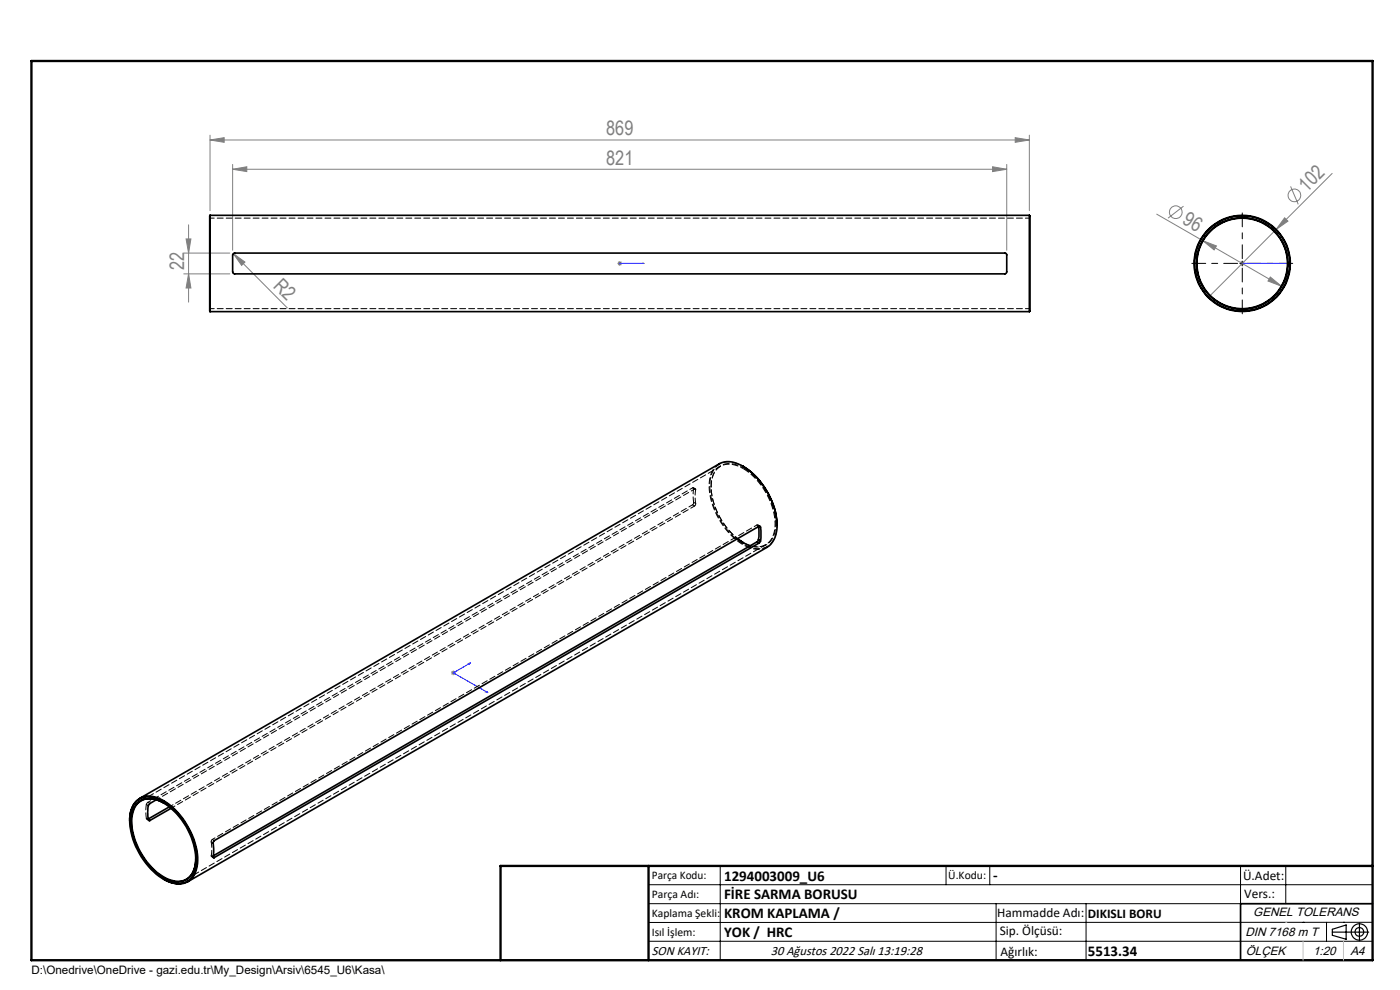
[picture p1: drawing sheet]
<svg xmlns="http://www.w3.org/2000/svg" width="297mm" height="210mm" viewBox="0 0 297 210" stroke-linecap="round" stroke-linejoin="round" font-family="sans-serif">
<g fill="none" stroke="#808080" stroke-width=".21">
<path d="M44.6 29.7l3-.5v1zM44.6 28.7v16M44.6 29.7h173.8M49.4 35.9l3-.5v1zM49.4 34.9v18.2M49.4 35.9h164.2M210.6 35.4l3 .5-3 .5zM213.6 34.9v18.2M215.4 29.2l3 .5-3 .5zM218.4 28.7v16M273.8 39.5l1.6 3.8M282.6 36.8l-26.3 26.3"/>
<path d="M39 53.7h9.8M39 58.1h9.8M39.5 50.7h1l-.5 3zM40 47.7v16.4M40 58.1l.5 3h-1zM49.5 53.8l2.5 1.8-.7 .7zM49.5 53.8l11.5 11.5M131 55.9h1M131.1 55.5l.7 .7M131.5 55.4v1M131.8 55.5l-.7 .7M245.4 45.4l26.5 15.3"/>
<path d="M251.1 43.7l-3.3 2.6M255.2 51.1l2.9 1.1-.5 .8zM263 55.9h1M263.2 55.5l.7 .7M263.5 55.4v1M269.5 58.8l2.4 1.9-2.9-1.1zM272.5 46.2l.7 .7-2.5 1.8zM95.7 142.7h1M95.8 142.4l.7 .7M96.2 142.2v1M96.5 142.4l-.7 .7"/>
<circle cx="249.4" cy="45" r="1.34"/>
<circle cx="274.6" cy="41.4" r="1.35"/>
</g>
<g fill="none" stroke="#000" stroke-width=".25">
<path d="M282.6 197.7h7.8M282.6 197.1l3-.9v3l-3-.8zM288.4 195.8v3.8M106.2 203.7h185"/>
<circle cx="288.4" cy="197.7" r="1.74"/>
<circle cx="288.4" cy="197.7" r=".93"/>
</g>
<path d="M131.3 55.9h.3zM131.5 55.9h.1M131.5 55.9h5.1M136.6 55.9h-.5h.5M263.4 55.9h.3zM263.5 55.9h.1M263.5 55.9h10.4M273.9 55.9h-.5h.5M99.4 140.7l.4-.1-.2 .3zM99.8 140.6l-3.6 2.1 7.3 4.2M103 146.8l.2-.1 .3 .2z" fill="none" stroke="#00f" stroke-width=".21"/>
<path d="M262.5 55.9h-9.7M263.5 54.9v-9.7M263.5 56.9v9.7M264.5 55.9h9.7" fill="none" stroke="#000" stroke-width=".21" stroke-dasharray="15.2 1.3 1.3 1.3" stroke-dashoffset="12.3"/>
<g fill="none" stroke="#000" stroke-width=".21">
<path d="M263 55.9h1M263.5 55.4v1M137.6 187.7h153.6M137.6 191.7h153.6M137.6 199.7h153.6M152.8 183.7v20M200.7 183.7v4M210 183.7v4M211.3 191.7v12M230.4 191.7v12M263.2 183.7v20M272.8 183.7v8"/>
<path d="M276.4 195.6h.1M281.4 195.6v4.1M285 195.6h.1M291.2 195.6l-153.6 .1"/>
</g>
<path d="M291.2 191.7h-28v12" fill="none" stroke="#000" stroke-width=".35"/>
<path d="M6.7 12.9h284.5v190.8h-284.5zM137.6 183.7v20M291.2 183.7h-185v20" fill="none" stroke="#000" stroke-width=".5"/>
<path d="M276.4 199.7v4M285 199.7v4" fill="none" stroke="#c0c0c0" stroke-width=".21"/>
<path d="M272.8 195.6h.1" fill="none" stroke="#c0c0c0" stroke-width=".25"/>
<g fill="#00f">
<path d="M136.1 55.9h.5zM131.3 55.9h.3z"/>
<path d="M99.4 140.7l.2 .2 .2-.3zM103 146.8l.5 .1-.3-.2z"/>
<path d="M263.4 55.9h.3zM273.4 55.9h.5z"/>
</g>
<g fill="#808080">
<path d="M272.5 46.2l.7 .7-2.5 1.8z"/>
<path d="M49.5 53.8l2.5 1.8-.7 .7z"/>
<path d="M269.5 58.8l-.5 .8 2.9 1.1zM255.2 51.1l2.4 1.9 .5-.8z"/>
<path d="M215.4 29.2l3 .5-3 .5zM44.6 29.7l3-.5v1z"/>
<path d="M49.4 35.9l3-.5v1zM210.6 35.4l3 .5-3 .5z"/>
<path d="M39.5 50.7h1l-.5 3zM40 58.1l.5 3h-1z"/>
</g>
<g fill="none" stroke="#000" stroke-width=".35">
<path d="M44.6 45.7v20.4M44.6 45.7h173.8M49.5 53.8l.2-.1h163.5l.4 .3v1.4a4.9 4.9 0 0 1-.2 2.6l-163.6 .1-.4-.2v-.2zM218.4 45.7v20.4M44.6 66.1h173.8M157.6 98.9a4.9 4.9 0 0 0-5.1-.5l-122.9 71M157.6 98.9a15.8 15.8 0 0 1 7.2 13.3 5 5 0 0 1-2.1 3.9l-122.9 70.9M157.6 98.9a15.8 15.8 0 0 1 7.3 12.5M156.4 114.3l1.5 .9 1.3 .6M156.5 114.3l1.2 .8M160.5 115l-115.2 66.5M160.5 115l.5 .2"/>
<path d="M160.9 114.5l-.4 .5M160.9 111.7v2.8M160.9 114.5l.4 .3M161 111.6h.3v.2M161 111.6l-115.6 66.7-.2 .4v3.1M161 115.2l-115.6 66.7M161 111.6l.3 .2M161.3 114.8l-.3 .4M161.3 111.8v3M27.5 174.1a4.8 4.8 0 0 1 3.2-5.2 8.3 8.3 0 0 1 7 3.4 14.7 14.7 0 0 1 4.1 11.5 3.9 3.9 0 0 1-5.6 3.4l-1.5-.7M29 170a4.4 4.4 0 0 1 5.1-.3 15.4 15.4 0 0 1 7.7 13.5 4.2 4.2 0 0 1-3.5 4.2 8.6 8.6 0 0 1-6.8-3.6 14.4 14.4 0 0 1-3.8-11.5l.6-1.6zM29.1 170.4a4.2 4.2 0 0 1 5-.4 14.6 14.6 0 0 1 7.4 13.3 3.9 3.9 0 0 1-5.9 3.3 14.5 14.5 0 0 1-7.6-10.4 6.6 6.6 0 0 1 1.1-5.8z"/>
<path d="M31.5 173.8l.1 .3h.2M31.5 173.8l.3 .3M33.2 169.6l-1.4 .9a1.47 1.47 0 0 0-.4 1.4l.1 1.9M34.7 170.3a4.5 4.5 0 0 0-5.5 .1 7.5 7.5 0 0 0-.7 7.3 14.4 14.4 0 0 0 7.1 8.8 4 4 0 0 0 5.1-1.1l.6-1.6 .2-1.7M35.9 171.2l-4.5 2.5M36.3 171.5l-4.5 2.6M45.2 181.8l.2 .1"/>
<circle cx="263.5" cy="55.9" r="10.2"/>
<circle cx="263.5" cy="55.9" r="10.1"/>
<circle cx="263.5" cy="55.9" r="9.6"/>
<circle cx="263.5" cy="55.9" r="9.7"/>
</g>
<g fill="none" stroke="#000" stroke-width=".21" stroke-dasharray="1.3 .6">
<path d="M44.6 46.3l-.1-.1M218.5 46.2l-.1 .1M253.5 54.1h.6M253.5 57.7h.6M253.6 58.1h.6M254.1 57.7h-.6M254.1 54.1h-.6M254.2 53.7h-.6M272.9 58.1h.6M273 54.1h.6M273 57.7h.6M273.5 53.7h-.6"/>
<path d="M273.6 57.7h-.6M273.6 54.1h-.6M44.5 65.6l.1-.1M218.4 65.5l.1 .1M146.9 107.1l.3-.5M146.9 103.5l.5 .2M147.2 103.6l-.1-.1h-.2M147.2 106.6l.4 .2M147.4 103.7h.1l.1 .2M147.4 107.3l-.5-.2M147.5 103.7l-.4-.2M147.6 106.8l-.2 .5"/>
<path d="M147.6 103.9l-.4-.3M150.9 103.2v.1M157.6 115.1h.1M160.6 111.4l.4 .2M160.9 111.6l-.1-.2h-.2M160.9 111.7v-.1M161 111.6h-.1M161.2 111.6l-.4-.2M31 173.6l.1 .2h.3M31 170.6l.5 .3M31.2 173.8l.4 .2M31.4 170.2l-.4 .4"/>
<path d="M31.4 173.8h.1M31.5 173.7l-.1 .1M31.5 173.8l-.5-.2M31.8 170.4l-.4-.2M34.8 170.3h-.1M44.8 178.6l.4 .2M45 178.1l-.2 .5M45.5 178.3l-.5-.2M41.5 182.2v-.1M44.8 181.5v.2h.2M44.9 181.7l.4 .2M45 181.7l.3-.2"/>
<path d="M45 181.7l.2 .1M45.2 181.8l-.4-.3"/>
</g>
<path d="M218.4 46.3h-173.8M44.6 65.5h173.8M146.9 107.1l-111 64M33.2 169.6l114.2-65.9" fill="none" stroke="#000" stroke-width=".21" stroke-dasharray="1.3 .6" stroke-dashoffset=".4"/>
<path d="M34.7 186.5a15.9 15.9 0 0 1-7.2-12.5" fill="none" stroke="#000" stroke-width=".21" stroke-dasharray="1.3 .6" stroke-dashoffset=".8"/>
<path d="M157.7 99.3a4.5 4.5 0 0 0-5.6 0 7.6 7.6 0 0 0-.7 7.4 15.9 15.9 0 0 0 5.1 7.5M160.6 111.4l-115.6 66.7M31.4 170.2l115.5-66.7" fill="none" stroke="#000" stroke-width=".21" stroke-dasharray="1.3 .6" stroke-dashoffset=".6"/>
<path d="M147.2 103.6l-.2 1.4 .2 1.6M147.6 103.9l-.1 1.4 .1 1.5M31 173.6l-.1-1.6 .1-1.4M44.8 178.6l.1 1.5-.1 1.4" fill="none" stroke="#000" stroke-width=".21" stroke-dasharray="1.3 .6" stroke-dashoffset=".1"/>
<path d="M152.5 98.4a5.1 5.1 0 0 0-2.1 4.8 15.6 15.6 0 0 0 8.1 12.8 4.6 4.6 0 0 0 4.2 .1M152.8 98.9l-122.8 71M39.5 186.5l122.9-71M41.5 182.1a15 15 0 0 0-6.7-11.8" fill="none" stroke="#000" stroke-width=".21" stroke-dasharray="1.3 .6" stroke-dashoffset=".2"/>
<path d="M147.4 107.3l-111.1 64.1" fill="none" stroke="#000" stroke-width=".21" stroke-dasharray="1.3 .6" stroke-dashoffset=".3"/>
<path d="M157.6 99.4a14.6 14.6 0 0 1 6.8 12.9 3.8 3.8 0 0 1-5.2 3.5" fill="none" stroke="#000" stroke-width=".21" stroke-dasharray="1.3 .6" stroke-dashoffset="-.1"/>
<path d="M156.4 114.2a14.9 14.9 0 0 1-5.5-11.7 3.8 3.8 0 0 1 4.5-4l1.1 .3 1.1 .6M164.9 111.3a4.5 4.5 0 0 1-3.5 5.1 8.7 8.7 0 0 1-6.9-3.7 14.4 14.4 0 0 1-3.7-11.4 3.9 3.9 0 0 1 5.7-2.9l1.2 .5" fill="none" stroke="#000" stroke-width=".21" stroke-dasharray="1.3 .6" stroke-dashoffset=".7"/>
<path d="M157.7 115.1a4.4 4.4 0 0 0 5.7-.3 8.1 8.1 0 0 0 .5-7.5 15.2 15.2 0 0 0-6.2-8" fill="none" stroke="#000" stroke-width=".21" stroke-dasharray="1.3 .6" stroke-dashoffset="-.2"/>
<g font-size="4.2" fill="#808080">
<text x="128.6" y="28.7">869</text>
<text x="128.6" y="34.9">821</text>
<text x="277.2" y="40.9" transform="rotate(-45 277.2 40.9)">102</text>
<text x="250.6" y="47.4" transform="rotate(30 250.6 47.4)">96</text>
<text x="39.1" y="57.4" transform="rotate(-90 39.1 57.4)">22</text>
<text x="57.8" y="60.8" transform="rotate(45 57.8 60.8)">R2</text>
</g>
<g font-size="3.2">
<text x="153.6" y="186.8">1294003009_U6</text>
<text x="153.6" y="190.8">FİRE SARMA BORUSU</text>
<text x="210.7" y="186.6">-</text>
<text x="153.6" y="194.8">KROM KAPLAMA /</text>
<text x="153.6" y="198.8">YOK / HRC</text>
<text x="230.8" y="202.8">5513.34</text>
</g>
<g font-size="2.8">
<text x="263.7" y="186.7">Ü.Adet:</text>
<text x="263.9" y="190.5">Vers.:</text>
<text x="211.5" y="194.5">Hammadde Adı:</text>
<text x="230.8" y="194.7">DIKISLI BORU</text>
<text x="138.3" y="202.6">SON KAYIT:</text>
<text x="163.6" y="202.6">30 Ağustos 2022 Salı 13:19:28</text>
<text x="212.1" y="198.4">Sip. Ölçüsü:</text>
<text x="212.2" y="202.7">Ağırlık:</text>
</g>
<g font-size="2.6">
<text x="265.9" y="194.4">GENEL TOLERANS</text>
<text x="264.2" y="198.5">DIN 7168 m T</text>
<text x="264.3" y="202.6">ÖLÇEK</text>
<text x="278.5" y="202.6">1:20</text>
<text x="286.5" y="202.6">A4</text>
</g>
<g font-size="2.5">
<text x="138.3" y="186.4">Parça Kodu:</text>
<text x="138.3" y="190.5">Parça Adı:</text>
<text x="201.2" y="186.5">Ü.Kodu:</text>
<text x="138.3" y="194.5">Kaplama Şekli:</text>
<text x="138.3" y="198.6">Isıl İşlem:</text>
<text x="6.7" y="206.7">D:\Onedrive\OneDrive - gazi.edu.tr\My_Design\Arsiv\6545_U6\Kasa\</text>
</g>
</svg>
